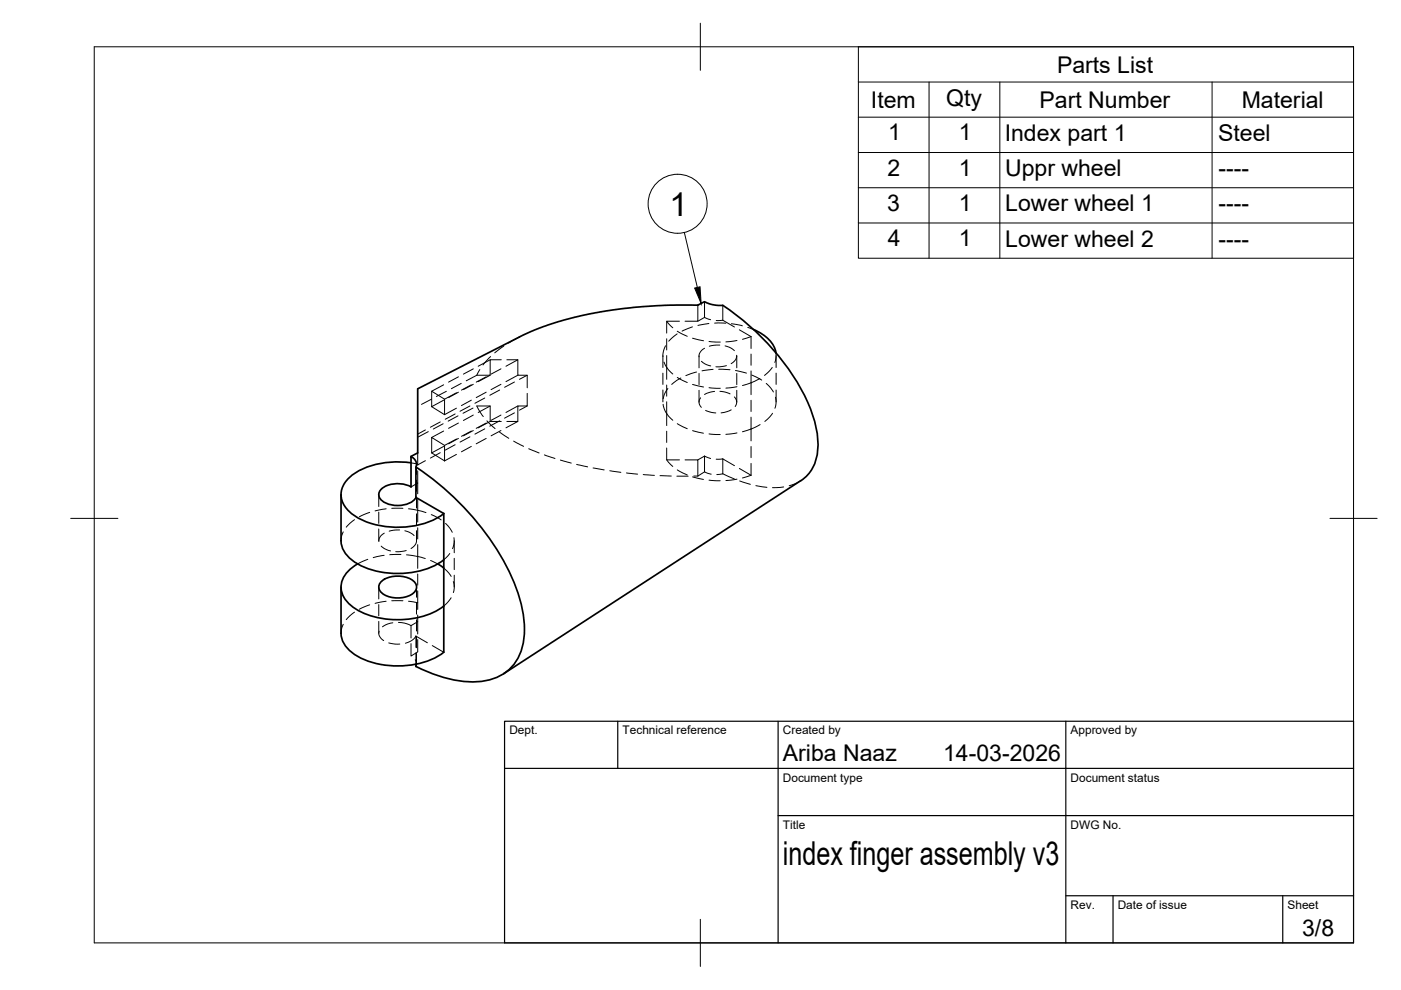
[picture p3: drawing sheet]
<svg xmlns="http://www.w3.org/2000/svg" width="297mm" height="210mm" viewBox="0 0 297 210" stroke-linecap="round" stroke-linejoin="round" font-family="sans-serif">
<!-- layer: Hidden -->
<g fill="none" stroke="#000" stroke-width=".21">
<path d="M97.2 79.9l-2.1 1.1M100.4 78.2l-2.1 1.1M101.1 79.6l-2.3 1.1M101.7 78.4l-.6 1.2M103.1 79.9l-2.1 1.1M103.9 76.3l-2.5 1.4M103.9 79.6l-2.5 1.3M104 75.6l-1.6 1.8M106.2 78.2l-2.1 1.1M106.3 76.3h-2.4v3.3h-2.8M106.8 73.4l-1.9 1.4M107.5 76.3h2.3v3.3h2v2.6"/>
<path d="M109.8 79.6l-2.5 1.3M109.8 76.3l-2.5 1.4M110.1 71.5l-2.3 1.2M111.8 79.6l-1.7 .8M140.5 75.4v2.5M140.5 79.1v2.4M140.8 76.8l.6 1.1 1.2 1.4M141.1 73.3l-.4 1.2-.2 1.1M141.4 68.1l1.2 1.4M141.4 71.8v2.4M141.4 75.4v5M143.6 70.8l-1.8 1.5"/>
<path d="M143.6 70.2l2.1 1.1M144.1 68.1h-2.7v2.5M146.8 69.3l-2.2 .9M146.8 71.7l2.4 .6M147.7 78.9l-2.3 .7M148 64.7v3.4h-2.8M148.2 75.5v2.5M148.2 79.2v2.3M148.7 76.6l.7 .5 1.3 .5M149.4 73.8l-.9 .9-.3 .9M149.4 67.3l1.3 .5M149.4 67.3l-1.4 .8"/>
<path d="M149.4 64v3.3M150.3 68.6l-2.3 .4M150.3 72.4l2.4 .1M151.2 78.3l-2.4 .3M151.5 68.5h2.4M152.4 78.3l2.4 .1M152.6 73.2l-2.2 .2M153.2 67.9l-1.4 .1M153.2 64.7v3.2M153.2 67.9l2.5 1.4M153.7 73.3l1.3 .5 .7 .6M154 77.5l-2.2 .3"/>
<path d="M155.1 68.6l2.3 .5M155.9 78.6l2.4 .5M156.2 75.3l-.2 1-1 .8M156.2 75.5v2.5M156.2 79.2v2.3M156.3 72.2l-2.4 .3M156.8 69.9l2.4 1.5M158.5 69.4l1.2 .5M159.2 71.4l-1.8 .5M159.2 71.4v2.5M159.2 75.1v2.3M159.2 78.6v5.1"/>
<path d="M159.4 79.5l2.1 1.1M163.7 77.9l-1.6 1.7M164.5 74.8v1.1l-.2 .9M164.5 75.4v2.5M164.5 79.1v2.4M87.1 98.1l1.5 .3M88.3 98.4v2.2M88.6 96v2.6M88.6 99.8v4.9M90.2 91.2l-1.6 .8M90.2 97.7l-1.6 .9M90.8 91.5l-2.2 1.2"/>
<path d="M91.5 84.6l-2.1 1.1M91.5 96l2.8 1.7M91.5 86.2l2.8 1.7M91.5 82.9l2.8 1.7M93.3 89.5l-2.1 1.1M93.3 96l-2.1 1.1M94 89.8l-2.1 1.2M94.1 81.6l-2.6 1.3v3.3M94.1 94.7l-2.6 1.3M94.1 84.9l-2.6 1.3M94.1 91.4l-2.6 1.3M94.3 94.4l-2.8-1.7v3.3"/>
<path d="M94.3 94.4v3.3M94.6 83l-2.1 1.1M96.5 87.8l-2.1 1.1M96.5 94.3l-2.1 1.1M96.8 83.3l-2.5 1.3v3.3M96.8 96.3l-2.5 1.4M96.8 86.5l-2.5 1.4M96.8 93.1l-2.5 1.3M97.1 88.2l-2.1 1.1M97.2 93l-2.1 1.1M97.2 83.2l-2.1 1.1M97.2 89.7l-2.1 1.1"/>
<path d="M97.8 81.3l-2.1 1.1M99.6 86.1l-2.1 1.1M99.6 92.6l-2.1 1.1M99.9 94.7l-2.1 1.1M99.9 84.9l-2.1 1.1M99.9 81.6l-2.1 1.1M99.9 91.4l-2.1 1.1M100.3 86.5l-2.1 1.1M100.4 91.3l-2.1 1.1M100.4 81.5l-2.1 1.1M100.4 88l-2.1 1.1M102.5 88.3l-1.4-2.2h2.8v3.3h2.4"/>
<path d="M102.8 84.4l-2.1 1.1M102.8 90.9l-2.1 1.1M103.1 93l-2.1 1.1M103.1 83.2l-2.1 1.1M103.1 89.7l-2.1 1.1M103.2 89.2l1.8 1.7M103.9 89.4l-2.5 1.3M103.9 86.1l-2.5 1.4M105.9 91.6l2 1.3M105.9 82.7l-2.1 1.1M105.9 89.2l-2.1 1.2M106.2 91.3l-2.1 1.1"/>
<path d="M106.2 81.5l-2.1 1.1M106.2 88l-2.1 1.1M108.9 93.5l2.1 1.1M109.1 81l-2.1 1.1M109.1 87.5l-2.1 1.2M109.8 89.4l-2.5 1.3M109.8 86.1l-2.5 1.4M111.8 83.4v2.7h-2v3.3h-2.3M111.8 86.1l-1.7 .9M112.1 95.1l2.2 .9M115.4 96.4l2.3 .8M118.8 97.6l2.3 .6"/>
<path d="M122.3 98.5l2.3 .5M125.8 99.2l2.3 .4M129.3 99.8l2.3 .4M140.5 82.7v2.5M140.6 85.7v.3a5.5 5.5 0 0 0 2 3.1M141.4 95v2.5h2.7M141.4 97.5l1.2 1.4M141.4 81.6v2.4M141.4 85.2v5M141.4 91.4v2.4M141.6 82.4l-.8 1.3-.2 .8M143.6 99.6l2.1 1.1"/>
<path d="M143.6 89.8l2.1 1.1M143.6 80l2.1 1.1M144.4 80.2l-2 1.3M145.2 97.5h2.8v3.4M146.8 91.3l2.3 .6M146.8 81.5l2.4 .6M148.2 82.8v2.5M148.5 84.3v.2a1.43 1.43 0 0 0 .2 1.9M149.4 96.7l1.3 .5M149.4 96.7v3.3l-1.4 .9M149.4 96.7l-1.4 .8M149.6 87l1.2 .4 1 .2"/>
<path d="M150.3 92l2.4 .1M150.3 82.2l2.4 .1M151.5 83l-1.2 .2-.9 .4M152.6 83l1 .1 1.2 .4M153.2 97.3l-1.4 .1M153.2 97.3l2.5 1.4M153.2 97.3v3.1M155 86.9l-.9 .4-1.2 .2M155.7 84.2l.5 .9-.3 1.1M156.2 82.8v2.5M156.3 91.8l-2.4 .3M156.3 82l-2.4 .3"/>
<path d="M156.8 99.3l2.4 1.5M159.2 84.9v2.3M159.2 88.4v5.1M159.2 94.7v2.3M159.2 98.2v2.6M161.1 80.3l-1.9 .9-1.8 .5M161.2 90l-2 1-1.8 .5M162.5 81.3l.9 1 .6 .8M163.8 87.6l-1.6 1.8M164.4 84.2l.1 1.5-.2 .9M164.5 82.7v2.5M72.8 112.8l-.3 .8-.2 1.1"/>
<path d="M75.2 110.2l-1.8 1.6M78 118.6l-2.2 1M78.4 108.6l-2.2 1M80.3 104.9v2.5M80.3 108.6v2.4M80.3 112.2v2.5M80.8 115.8l.7 .5 1.3 .5M81.4 117.7l-2.3 .5M81.5 113l-.7 .6a1.51 1.51 0 0 0-.5 1.2M81.9 107.9l-2.4 .4M83.1 107.8h2.3M84.7 112.4l-2.2 .2"/>
<path d="M85 117.6h-2.4M85.8 112.5l.9 .3 1.1 .8M86.1 116.7l-2.2 .3M86.2 117.6l1.4 .2 2.6 .6M86.6 107.9l3.7 .8M88.3 114.5l-.2 1-1 .8M88.3 101.8v2.4M88.3 105.4v2.3M88.3 108.9v2.4M88.3 112.5v2.2M88.6 105.9v4.8M88.6 111.9v2.4"/>
<path d="M88.6 115.5v5M88.6 102.4l-1.5 .8M91.3 118.8l1.5 .8M91.4 109.1l2.1 1.1M94.5 111l1 1.1 .4 .8M95.4 117.4l-1.3 1.3M96.2 114l.1 .9-.4 1.4M96.3 114.7v2.5M96.3 118.4v2.4M132.8 100.3l2.4 .2M136.4 100.6l2.3 .2M139.9 100.9h2.4"/>
<path d="M143.5 101h2.4M146.8 101.1l2.3 .6M147.1 100.9h.9M149.4 100l1.4 .5M150.3 101.8l2.4 .1M153.2 100.4l-1.2 .2M153.2 100.4l2.5 1.2M156.3 101.6l-2.4 .3M156.8 102l2.3 .7M159.2 100.8l-1.8 .5M160.3 103l2.3 .3M166.2 103.2l-2.4 .2"/>
<path d="M169.8 101.9l-1.3 .7-1.2 .4M72.8 132.4l-.3 .8-.2 1.1M75.2 129.8l-1.8 1.6M78.4 128.2l-2.2 1M80.3 124.5v2.5M80.3 128.2v2.4M80.3 131.8v2.5M80.4 133.8a1.73 1.73 0 0 0 .9 2M81.9 127.5l-2.4 .4M82.4 136.3l1.3 .3h1.1M83.1 127.4h2.3M83.3 132.1l-1 .2-1.2 .6"/>
<path d="M86.6 127.5l2 .3M87.1 132.6v2.7M88 139.9l.3 .7-.1 .7M88.2 134.9l-.8 .9-1.4 .6M88.2 134.9l2.4 1.4M88.2 134.9v2.4M88.2 138.4v2.4M88.3 124.5v2.1M88.3 127.8v2.4M88.3 131.4v2.4M88.3 135v2.3M88.3 138.5v2.2"/>
<path d="M88.6 131.8l-1.5 .8-1.4-.5-1.2-.1M88.6 135.6v2.6l-1.5 .9v-2.6M88.6 121.7v2.4M88.6 125.3v3.9M88.6 130.4v4M91.7 136.9l2.4 1.4M94.1 120.5l1 .9 .6 .8M95.7 126.7l-1.6 1.8M96.1 123.3l.2 .9-.2 1.4M96.3 122v2.5"/>
</g>
<!-- layer: Visible -->
<g fill="none" stroke="#000" stroke-width=".36">
<path d="M159.8 69.9a7.3 7.3 0 0 1 4.7 4.9M87.1 96.8l1.5-.8v-13.6l22.2-11.3 3.5-1.5 4.2-1.4 6.9-1.7 6.9-1.1 7.2-.6 7.2-.1a3.4 3.4 0 0 0 2.8-.7l1.5 .6 2.1 .1a49.7 49.7 0 0 1 18.8 22.2 16.9 16.9 0 0 1 1 10.8 7.7 7.7 0 0 1-3.1 4.2M87.1 98.1a17.3 17.3 0 0 0-12.7 2.9 4.7 4.7 0 0 0 0 7.7 17.2 17.2 0 0 0 13.3 2.8 14 14 0 0 0 6.4-2.6M88.2 99a56.2 56.2 0 0 1 21.4 26.1 20.2 20.2 0 0 1 .9 13 9.7 9.7 0 0 1-9.5 6.5 26.1 26.1 0 0 1-12.8-3.3v-.5M72.3 104.9v9.8a5.9 5.9 0 0 0 3.7 4.9 18.7 18.7 0 0 0 17.3-.3l.8-.6M75.8 119.6a5.6 5.6 0 0 0-3.4 5.5 7.2 7.2 0 0 0 4.6 4.9 18.8 18.8 0 0 0 16.3-1l.8-.5M87.1 103.2v-6.4l.8 .6 .4 .9-.1 .7v6.5M87.2 103.2a5.9 5.9 0 0 0-6.4 .6 1.68 1.68 0 0 0 .8 2.8 5.8 5.8 0 0 0 6.3-.7l.3-.4M88.2 105.5l5.9 3.4M92.8 119.6l1.3 .8M94.1 108.9v29.4a17.8 17.8 0 0 1-14.8 2.3 9.6 9.6 0 0 1-6.7-4.7l-.3-1.6v-9.8M169.8 101.9l-63 40.9"/>
<path d="M80.9 123.2a5.8 5.8 0 0 1 6.8 0 1.67 1.67 0 0 1-.5 2.9 6 6 0 0 1-6.3-.4 1.55 1.55 0 0 1 0-2.5z"/>
</g>
<!-- layer: BORDER -->
<path d="M20 9.9h267v190h-267zM148.5 4.9v10M15 109.9h10M282 109.9h10M148.5 194.9v10" fill="none" stroke="#000" stroke-width=".21"/>
<!-- layer: TITLEBLOCK -->
<path d="M107 152.9h180v47h-180zM131 152.9v10M165 152.9v47M226 152.9v47M107 162.9h180M165 172.9h122M226 189.9h61M236 189.9v10M272 189.9v10" fill="none" stroke="#000" stroke-width=".25"/>
<!-- layer: Parts Lists -->
<path d="M182 9.9h105v44.9h-105zM182 17.4h105M197 17.4v37.4M212 17.4v37.4M257 17.4v37.4M182 24.8h105M182 32.3h105M182 39.8h105M182 47.3h105" fill="none" stroke="#000" stroke-width=".21"/>
<!-- layer: Balloons -->
<circle cx="143.7" cy="43.2" r="6.3" fill="none" stroke="#000" stroke-width=".21"/>
<!-- layer: 0 -->
<path d="M147.3 61.1l1.1-.3 .3 3.5z" fill="#000" stroke="#000" stroke-width=".21"/>
<path d="M145.1 49.3l2.7 11.6" fill="none" stroke="#000" stroke-width=".21"/>
<g font-size="7">
<text x="142" y="45.7">1</text>
<text x="166" y="183.4">index finger assembly v3</text>
</g>
<g font-size="4.9">
<text x="224.1" y="15.4">Parts List</text>
<text x="184.7" y="22.8">Item</text>
<text x="200.6" y="22.4">Qty</text>
<text x="220.4" y="22.8">Part Number</text>
<text x="263.3" y="22.8">Material</text>
<text x="188.3" y="29.8">1</text>
<text x="203.3" y="29.8">1</text>
<text x="213" y="29.9">Index part 1</text>
<text x="258.3" y="29.9">Steel</text>
<text x="188.2" y="37.2">2</text>
<text x="203.3" y="37.2">1</text>
<text x="213.1" y="37.3">Uppr wheel</text>
<text x="258.3" y="37.3">----</text>
<text x="188.1" y="44.7">3</text>
<text x="203.3" y="44.7">1</text>
<text x="213.1" y="44.8">Lower wheel 1</text>
<text x="258.3" y="44.8">----</text>
<text x="188.2" y="52.2">4</text>
<text x="203.3" y="52.2">1</text>
<text x="213.1" y="52.3">Lower wheel 2</text>
<text x="258.3" y="52.3">----</text>
<text x="166" y="161.4">Ariba Naaz</text>
<text x="200" y="161.4">14-03-2026</text>
<text x="276.1" y="198.6">3/8</text>
</g>
<g font-size="2.5">
<text x="108" y="155.7">Dept.</text>
<text x="132" y="155.7">Technical reference</text>
<text x="166" y="155.7">Created by</text>
<text x="227" y="155.7">Approved by</text>
<text x="166" y="165.7">Document type</text>
<text x="227" y="165.7">Document status</text>
<text x="166" y="175.7">Title</text>
<text x="227" y="175.7">DWG No.</text>
<text x="227" y="192.7">Rev.</text>
<text x="237" y="192.7">Date of issue</text>
<text x="273" y="192.7">Sheet</text>
</g>
</svg>
